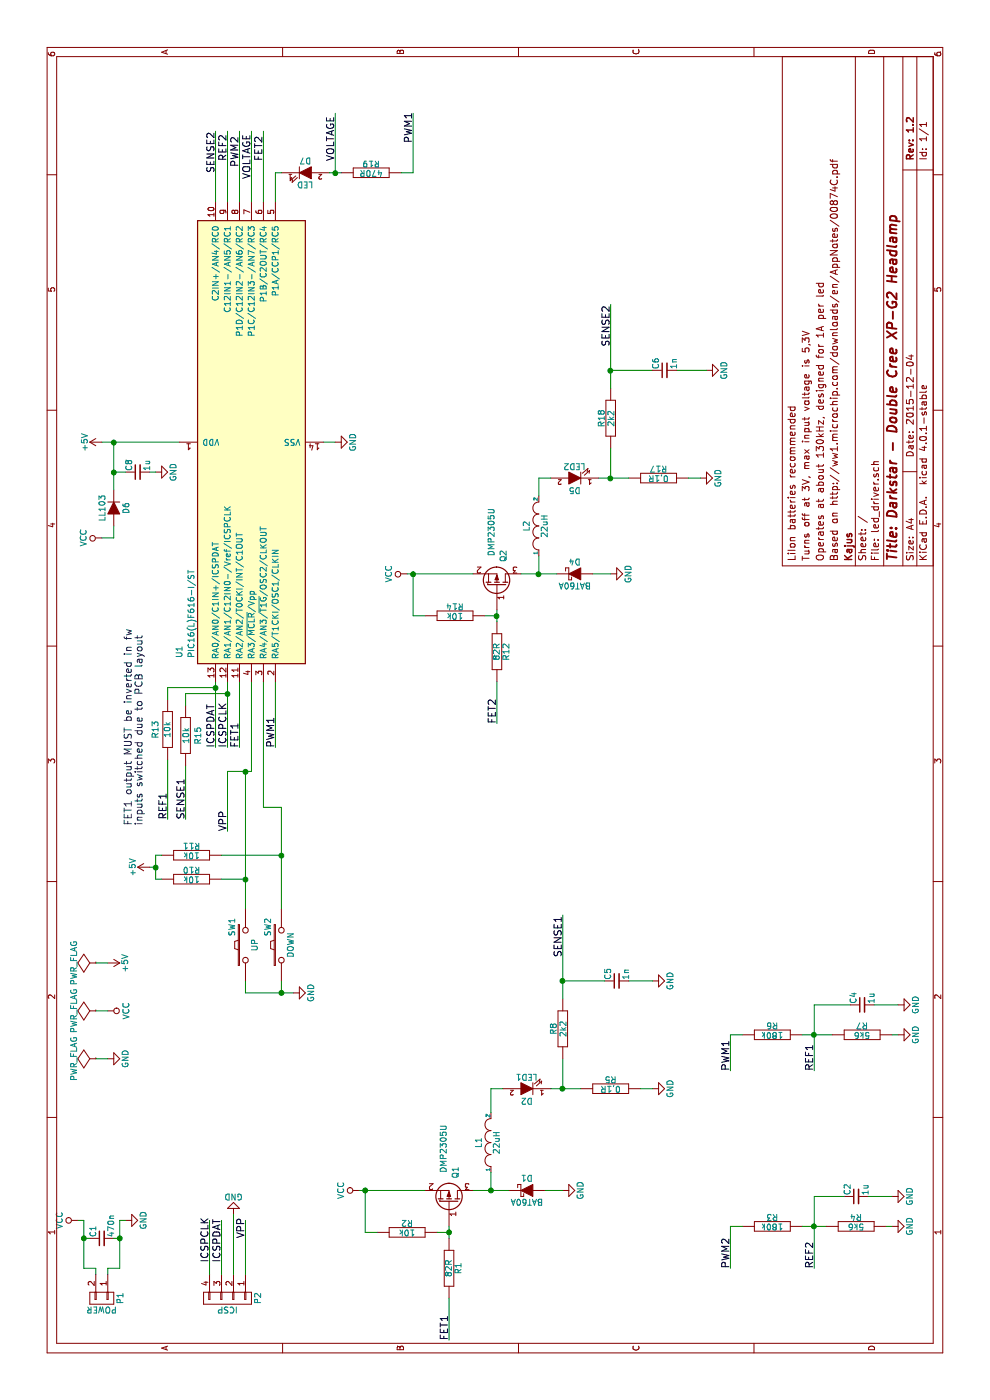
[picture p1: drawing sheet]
EESchema Schematic File Version 2
LIBS:xilinx
LIBS:video
LIBS:valves
LIBS:ttl_ieee
LIBS:transistors
LIBS:transf
LIBS:texas
LIBS:switches
LIBS:supertex
LIBS:stm32
LIBS:stm8
LIBS:siliconi
LIBS:silabs
LIBS:sensors
LIBS:rfcom
LIBS:relays
LIBS:regul
LIBS:references
LIBS:pspice
LIBS:powerint
LIBS:power
LIBS:philips
LIBS:opto
LIBS:onsemi
LIBS:nxp_armmcu
LIBS:nordicsemi
LIBS:msp430
LIBS:motorola
LIBS:motor_drivers
LIBS:microcontrollers
LIBS:microchip_pic32mcu
LIBS:microchip_pic18mcu
LIBS:microchip_pic16mcu
LIBS:microchip_pic12mcu
LIBS:microchip_pic10mcu
LIBS:microchip_dspic33dsc
LIBS:microchip
LIBS:memory
LIBS:maxim
LIBS:logo
LIBS:linear
LIBS:ir
LIBS:interface
LIBS:intel
LIBS:hc11
LIBS:graphic
LIBS:gennum
LIBS:ftdi
LIBS:elec-unifil
LIBS:dsp
LIBS:display
LIBS:digital-audio
LIBS:device
LIBS:dc-dc
LIBS:cypress
LIBS:contrib
LIBS:conn
LIBS:cmos_ieee
LIBS:cmos4000
LIBS:brooktre
LIBS:audio
LIBS:atmel
LIBS:analog_switches
LIBS:analog_devices
LIBS:adc-dac
LIBS:actel
LIBS:ac-dc
LIBS:Zilog
LIBS:Xicor
LIBS:Power_Management
LIBS:Oscillators
LIBS:Lattice
LIBS:ESD_Protection
LIBS:Altera
LIBS:74xx
LIBS:74xgxx
LIBS:led_driver-cache
EELAYER 25 0
EELAYER END
$Descr A4 11693 8268
encoding utf-8
Sheet 1 1
Title "Darkstar - Double Cree XP-G2 Headlamp "
Date "2015-12-04"
Rev "1.2"
Comp "Kajus"
Comment1 "Based on http://ww1.microchip.com/downloads/en/AppNotes/00874C.pdf"
Comment2 "Operates at ~130kHz, designed for ~1A per led"
Comment3 "Turns off at 3V, max input voltage is 5,3V"
Comment4 "LiIon batteries recommended"
$EndDescr
$Comp
L D_Schottky D1
U 1 1
P 1750 4400
F 0 "D1" H 1750 4500 50  0000 C CNN
F 1 "BAT60A" H 1750 4300 50  0000 C CNN
F 2 "Diodes_SMD:SOD-323" H 1750 4400 60  0001 C CNN
F 3 "" H 1750 4400 60  0000 C CNN
	1    1750 4400
	0    1    1    0   
$EndComp
$Comp
L INDUCTOR L1
U 1 1
P 2150 4100
F 0 "L1" H 2150 4200 50  0000 C CNN
F 1 "22uH" H 2150 4050 50  0000 C CNN
F 2 "Choke_SMD:Choke_SMD_Wuerth-WE-PD2-Typ-MS" H 2150 4100 60  0001 C CNN
F 3 "" H 2150 4100 60  0000 C CNN
	1    2150 4100
	1    0    0    -1  
$EndComp
$Comp
L LED D2
U 1 1
P 2600 4400
F 0 "D2" H 2600 4500 50  0000 C CNN
F 1 "LED1" H 2600 4300 50  0000 C CNN
F 2 "LEDs:LED-XP-G_CREE" H 2600 4400 60  0001 C CNN
F 3 "" H 2600 4400 60  0000 C CNN
	1    2600 4400
	0    -1   -1   0   
$EndComp
$Comp
L GND #PWR01
U 1 1
P 1750 4700
F 0 "#PWR01" H 1750 4450 50  0001 C CNN
F 1 "GND" H 1750 4550 50  0000 C CNN
F 2 "" H 1750 4700 60  0000 C CNN
F 3 "" H 1750 4700 60  0000 C CNN
	1    1750 4700
	1    0    0    -1  
$EndComp
Wire Wire Line
	2400 4100 2600 4100
Wire Wire Line
	2600 4100 2600 4200
Wire Wire Line
	1750 4700 1750 4550
Wire Wire Line
	1900 4100 1750 4100
Wire Wire Line
	1750 3950 1750 4250
$Comp
L R R5
U 1 1
P 2600 5100
F 0 "R5" V 2680 5100 50  0000 C CNN
F 1 "0,1R" V 2600 5100 50  0000 C CNN
F 2 "Resistors_SMD:R_1206" H 2600 5100 60  0001 C CNN
F 3 "" H 2600 5100 60  0000 C CNN
	1    2600 5100
	1    0    0    -1  
$EndComp
$Comp
L GND #PWR02
U 1 1
P 2600 5450
F 0 "#PWR02" H 2600 5200 50  0001 C CNN
F 1 "GND" H 2600 5300 50  0000 C CNN
F 2 "" H 2600 5450 60  0000 C CNN
F 3 "" H 2600 5450 60  0000 C CNN
	1    2600 5450
	1    0    0    -1  
$EndComp
Wire Wire Line
	2600 5450 2600 5350
$Comp
L GND #PWR03
U 1 1
P 8000 2800
F 0 "#PWR03" H 8000 2550 50  0001 C CNN
F 1 "GND" H 8000 2650 50  0000 C CNN
F 2 "" H 8000 2800 60  0000 C CNN
F 3 "" H 8000 2800 60  0000 C CNN
	1    8000 2800
	1    0    0    -1  
$EndComp
Wire Wire Line
	8000 2800 8000 2700
$Comp
L VCC #PWR04
U 1 1
P 7200 850
F 0 "#PWR04" H 7200 700 50  0001 C CNN
F 1 "VCC" H 7200 1000 50  0000 C CNN
F 2 "" H 7200 850 60  0000 C CNN
F 3 "" H 7200 850 60  0000 C CNN
	1    7200 850 
	1    0    0    -1  
$EndComp
$Comp
L SW_PUSH SW1
U 1 1
P 3800 2050
F 0 "SW1" H 3950 2160 50  0000 C CNN
F 1 "UP" H 3800 1970 50  0000 C CNN
F 2 "Buttons_Switches_SMD:SW_SPST_FSMSM" H 3800 2050 60  0001 C CNN
F 3 "" H 3800 2050 60  0000 C CNN
	1    3800 2050
	1    0    0    -1  
$EndComp
$Comp
L SW_PUSH SW2
U 1 1
P 3800 2350
F 0 "SW2" H 3950 2460 50  0000 C CNN
F 1 "DOWN" H 3800 2270 50  0000 C CNN
F 2 "Buttons_Switches_SMD:SW_SPST_FSMSM" H 3800 2350 60  0001 C CNN
F 3 "" H 3800 2350 60  0000 C CNN
	1    3800 2350
	1    0    0    -1  
$EndComp
$Comp
L R R10
U 1 1
P 4350 1600
F 0 "R10" V 4430 1600 50  0000 C CNN
F 1 "10k" V 4350 1600 50  0000 C CNN
F 2 "Resistors_SMD:R_0805" H 4350 1600 60  0001 C CNN
F 3 "" H 4350 1600 60  0000 C CNN
	1    4350 1600
	1    0    0    -1  
$EndComp
$Comp
L R R11
U 1 1
P 4550 1600
F 0 "R11" V 4630 1600 50  0000 C CNN
F 1 "10k" V 4550 1600 50  0000 C CNN
F 2 "Resistors_SMD:R_0805" H 4550 1600 60  0001 C CNN
F 3 "" H 4550 1600 60  0000 C CNN
	1    4550 1600
	1    0    0    -1  
$EndComp
Wire Wire Line
	4350 1300 4550 1300
Wire Wire Line
	4550 1300 4550 1350
Wire Wire Line
	4450 1250 4450 1300
Connection ~ 4450 1300
Wire Wire Line
	4350 1850 4350 2050
Wire Wire Line
	3500 2050 3400 2050
Wire Wire Line
	3400 2350 3500 2350
$Comp
L GND #PWR05
U 1 1
P 3400 2450
F 0 "#PWR05" H 3400 2200 50  0001 C CNN
F 1 "GND" H 3400 2300 50  0000 C CNN
F 2 "" H 3400 2450 60  0000 C CNN
F 3 "" H 3400 2450 60  0000 C CNN
	1    3400 2450
	1    0    0    -1  
$EndComp
Wire Wire Line
	10000 2200 10600 2200
Wire Wire Line
	10000 1800 10600 1800
Wire Wire Line
	10000 1900 10600 1900
Text Label 10350 2200 0    60   ~ 0
FET2
Text Label 10250 1800 0    60   ~ 0
SENSE2
Text Label 10350 1900 0    60   ~ 0
REF2
Wire Wire Line
	4850 1400 5350 1400
Text Label 4850 1550 0    60   ~ 0
SENSE1
Wire Wire Line
	4850 1550 5300 1550
Text Label 4850 1400 0    60   ~ 0
REF1
Wire Wire Line
	6000 2000 5450 2000
Text Label 5450 2000 0    60   ~ 0
FET1
$Comp
L Q_PMOS_GSD Q1
U 1 1
P 1650 3750
F 0 "Q1" H 1950 3800 50  0000 R CNN
F 1 "DMP2305U" H 2300 3700 50  0000 R CNN
F 2 "Housings_SOT-23_SOT-143_TSOT-6:SOT-23_Handsoldering" H 1850 3850 29  0001 C CNN
F 3 "" H 1650 3750 60  0000 C CNN
	1    1650 3750
	1    0    0    1   
$EndComp
Connection ~ 1750 4100
$Comp
L VCC #PWR06
U 1 1
P 1750 3000
F 0 "#PWR06" H 1750 2850 50  0001 C CNN
F 1 "VCC" H 1750 3150 50  0000 C CNN
F 2 "" H 1750 3000 60  0000 C CNN
F 3 "" H 1750 3000 60  0000 C CNN
	1    1750 3000
	1    0    0    -1  
$EndComp
Wire Wire Line
	1750 3000 1750 3550
$Comp
L R R1
U 1 1
P 1100 3750
F 0 "R1" V 1180 3750 50  0000 C CNN
F 1 "82R" V 1100 3750 50  0000 C CNN
F 2 "Resistors_SMD:R_0805" H 1100 3750 60  0001 C CNN
F 3 "" H 1100 3750 60  0000 C CNN
	1    1100 3750
	0    1    1    0   
$EndComp
$Comp
L R R2
U 1 1
P 1400 3400
F 0 "R2" V 1480 3400 50  0000 C CNN
F 1 "10k" V 1400 3400 50  0000 C CNN
F 2 "Resistors_SMD:R_0805" H 1400 3400 60  0001 C CNN
F 3 "" H 1400 3400 60  0000 C CNN
	1    1400 3400
	1    0    0    -1  
$EndComp
Wire Wire Line
	1750 3050 1400 3050
Wire Wire Line
	1400 3050 1400 3150
Connection ~ 1750 3050
Wire Wire Line
	1350 3750 1450 3750
Wire Wire Line
	1400 3650 1400 3750
Connection ~ 1400 3750
Wire Wire Line
	850  3750 500  3750
Text Label 500  3750 0    60   ~ 0
FET1
$Comp
L R R8
U 1 1
P 3100 4700
F 0 "R8" V 3180 4700 50  0000 C CNN
F 1 "2k2" V 3100 4700 50  0000 C CNN
F 2 "Resistors_SMD:R_0805" H 3100 4700 60  0001 C CNN
F 3 "" H 3100 4700 60  0000 C CNN
	1    3100 4700
	0    -1   -1   0   
$EndComp
$Comp
L GND #PWR07
U 1 1
P 3500 5450
F 0 "#PWR07" H 3500 5200 50  0001 C CNN
F 1 "GND" H 3500 5300 50  0000 C CNN
F 2 "" H 3500 5450 60  0000 C CNN
F 3 "" H 3500 5450 60  0000 C CNN
	1    3500 5450
	1    0    0    -1  
$EndComp
Wire Wire Line
	3500 5250 3500 5450
$Comp
L D_Schottky D4
U 1 1
P 6900 4800
F 0 "D4" H 6900 4900 50  0000 C CNN
F 1 "BAT60A" H 6900 4700 50  0000 C CNN
F 2 "Diodes_SMD:SOD-323" H 6900 4800 60  0001 C CNN
F 3 "" H 6900 4800 60  0000 C CNN
	1    6900 4800
	0    1    1    0   
$EndComp
$Comp
L INDUCTOR L2
U 1 1
P 7300 4500
F 0 "L2" H 7300 4600 50  0000 C CNN
F 1 "22uH" H 7300 4450 50  0000 C CNN
F 2 "Choke_SMD:Choke_SMD_Wuerth-WE-PD2-Typ-MS" H 7300 4500 60  0001 C CNN
F 3 "" H 7300 4500 60  0000 C CNN
	1    7300 4500
	1    0    0    -1  
$EndComp
$Comp
L LED D5
U 1 1
P 7700 4800
F 0 "D5" H 7700 4900 50  0000 C CNN
F 1 "LED2" H 7700 4700 50  0000 C CNN
F 2 "LEDs:LED-XP-G_CREE" H 7700 4800 60  0001 C CNN
F 3 "" H 7700 4800 60  0000 C CNN
	1    7700 4800
	0    -1   -1   0   
$EndComp
$Comp
L GND #PWR08
U 1 1
P 6900 5100
F 0 "#PWR08" H 6900 4850 50  0001 C CNN
F 1 "GND" H 6900 4950 50  0000 C CNN
F 2 "" H 6900 5100 60  0000 C CNN
F 3 "" H 6900 5100 60  0000 C CNN
	1    6900 5100
	1    0    0    -1  
$EndComp
Wire Wire Line
	7700 4500 7700 4600
Wire Wire Line
	6900 5100 6900 4950
Wire Wire Line
	7050 4500 6900 4500
Wire Wire Line
	6900 4350 6900 4650
$Comp
L R R17
U 1 1
P 7700 5500
F 0 "R17" V 7780 5500 50  0000 C CNN
F 1 "0,1R" V 7700 5500 50  0000 C CNN
F 2 "Resistors_SMD:R_1206" H 7700 5500 60  0001 C CNN
F 3 "" H 7700 5500 60  0000 C CNN
	1    7700 5500
	1    0    0    -1  
$EndComp
$Comp
L GND #PWR09
U 1 1
P 7700 5850
F 0 "#PWR09" H 7700 5600 50  0001 C CNN
F 1 "GND" H 7700 5700 50  0000 C CNN
F 2 "" H 7700 5850 60  0000 C CNN
F 3 "" H 7700 5850 60  0000 C CNN
	1    7700 5850
	1    0    0    -1  
$EndComp
Wire Wire Line
	7700 5850 7700 5750
$Comp
L Q_PMOS_GSD Q2
U 1 1
P 6800 4150
F 0 "Q2" H 7100 4200 50  0000 R CNN
F 1 "DMP2305U" H 7450 4100 50  0000 R CNN
F 2 "Housings_SOT-23_SOT-143_TSOT-6:SOT-23_Handsoldering" H 7000 4250 29  0001 C CNN
F 3 "" H 6800 4150 60  0000 C CNN
	1    6800 4150
	1    0    0    1   
$EndComp
Connection ~ 6900 4500
$Comp
L VCC #PWR010
U 1 1
P 6900 3400
F 0 "#PWR010" H 6900 3250 50  0001 C CNN
F 1 "VCC" H 6900 3550 50  0000 C CNN
F 2 "" H 6900 3400 60  0000 C CNN
F 3 "" H 6900 3400 60  0000 C CNN
	1    6900 3400
	1    0    0    -1  
$EndComp
Wire Wire Line
	6900 3400 6900 3950
$Comp
L R R12
U 1 1
P 6250 4150
F 0 "R12" V 6330 4150 50  0000 C CNN
F 1 "82R" V 6250 4150 50  0000 C CNN
F 2 "Resistors_SMD:R_0805" H 6250 4150 60  0001 C CNN
F 3 "" H 6250 4150 60  0000 C CNN
	1    6250 4150
	0    1    1    0   
$EndComp
$Comp
L R R14
U 1 1
P 6550 3800
F 0 "R14" V 6630 3800 50  0000 C CNN
F 1 "10k" V 6550 3800 50  0000 C CNN
F 2 "Resistors_SMD:R_0805" H 6550 3800 60  0001 C CNN
F 3 "" H 6550 3800 60  0000 C CNN
	1    6550 3800
	1    0    0    -1  
$EndComp
Wire Wire Line
	6900 3450 6550 3450
Wire Wire Line
	6550 3450 6550 3550
Connection ~ 6900 3450
Wire Wire Line
	6500 4150 6600 4150
Wire Wire Line
	6550 4050 6550 4150
Connection ~ 6550 4150
Wire Wire Line
	6000 4150 5650 4150
Text Label 5650 4150 0    60   ~ 0
FET2
$Comp
L R R18
U 1 1
P 8200 5100
F 0 "R18" V 8280 5100 50  0000 C CNN
F 1 "2k2" V 8200 5100 50  0000 C CNN
F 2 "Resistors_SMD:R_0805" H 8200 5100 60  0001 C CNN
F 3 "" H 8200 5100 60  0000 C CNN
	1    8200 5100
	0    -1   -1   0   
$EndComp
$Comp
L GND #PWR011
U 1 1
P 8600 5900
F 0 "#PWR011" H 8600 5650 50  0001 C CNN
F 1 "GND" H 8600 5750 50  0000 C CNN
F 2 "" H 8600 5900 60  0000 C CNN
F 3 "" H 8600 5900 60  0000 C CNN
	1    8600 5900
	1    0    0    -1  
$EndComp
Wire Wire Line
	8600 5100 8600 5450
Wire Wire Line
	8600 5650 8600 5900
Text Label 8800 5100 0    60   ~ 0
SENSE2
Text Label 3700 4700 0    60   ~ 0
SENSE1
Wire Wire Line
	10000 2100 10600 2100
Text Label 10200 2100 0    60   ~ 0
VOLTAGE
Wire Wire Line
	10000 2000 10600 2000
Text Label 10300 2000 0    60   ~ 0
PWM2
Wire Wire Line
	5450 2300 6000 2300
Text Label 5450 2300 0    60   ~ 0
PWM1
$Comp
L LED D7
U 1 1
P 10250 2550
F 0 "D7" H 10250 2650 50  0000 C CNN
F 1 "LED" H 10250 2450 50  0000 C CNN
F 2 "LEDs:LED-0805" H 10250 2550 60  0001 C CNN
F 3 "" H 10250 2550 60  0000 C CNN
	1    10250 2550
	0    1    1    0   
$EndComp
$Comp
L R R19
U 1 1
P 10250 3100
F 0 "R19" V 10330 3100 50  0000 C CNN
F 1 "470R" V 10250 3100 50  0000 C CNN
F 2 "Resistors_SMD:R_0805" H 10250 3100 60  0001 C CNN
F 3 "" H 10250 3100 60  0000 C CNN
	1    10250 3100
	1    0    0    -1  
$EndComp
$Comp
L C_Small C4
U 1 1
P 3300 7200
F 0 "C4" H 3310 7270 50  0000 L CNN
F 1 "1u" H 3310 7120 50  0000 L CNN
F 2 "Capacitors_SMD:C_0805" H 3300 7200 60  0001 C CNN
F 3 "" H 3300 7200 60  0000 C CNN
	1    3300 7200
	1    0    0    -1  
$EndComp
$Comp
L R R6
U 1 1
P 3050 6450
F 0 "R6" V 3130 6450 50  0000 C CNN
F 1 "180k" V 3050 6450 50  0000 C CNN
F 2 "Resistors_SMD:R_0805" H 3050 6450 60  0001 C CNN
F 3 "" H 3050 6450 60  0000 C CNN
	1    3050 6450
	1    0    0    -1  
$EndComp
Wire Wire Line
	3050 6700 3050 6950
$Comp
L GND #PWR012
U 1 1
P 3300 7500
F 0 "#PWR012" H 3300 7250 50  0001 C CNN
F 1 "GND" H 3300 7350 50  0000 C CNN
F 2 "" H 3300 7500 60  0000 C CNN
F 3 "" H 3300 7500 60  0000 C CNN
	1    3300 7500
	1    0    0    -1  
$EndComp
Wire Wire Line
	3300 7500 3300 7300
Wire Wire Line
	10000 2300 10250 2300
Text Label 2750 6100 0    60   ~ 0
PWM1
Wire Wire Line
	3050 6200 3050 6100
$Comp
L R R15
U 1 1
P 5550 1550
F 0 "R15" V 5450 1550 50  0000 C CNN
F 1 "10k" V 5550 1550 50  0000 C CNN
F 2 "Resistors_SMD:R_1206" H 5550 1550 60  0001 C CNN
F 3 "" H 5550 1550 60  0000 C CNN
	1    5550 1550
	0    -1   -1   0   
$EndComp
Wire Wire Line
	5450 1800 6000 1800
Wire Wire Line
	5950 1400 5950 1800
Wire Wire Line
	5450 1900 6000 1900
Wire Wire Line
	5900 1550 5900 1900
Connection ~ 5950 1800
Connection ~ 5900 1900
Text Label 5450 1800 0    60   ~ 0
ICSPDAT
Text Label 5450 1900 0    60   ~ 0
ICSPCLK
$Comp
L R R13
U 1 1
P 5600 1400
F 0 "R13" V 5500 1400 50  0000 C CNN
F 1 "10k" V 5600 1400 50  0000 C CNN
F 2 "Resistors_SMD:R_1206" H 5600 1400 60  0001 C CNN
F 3 "" H 5600 1400 60  0000 C CNN
	1    5600 1400
	0    1    1    0   
$EndComp
Wire Wire Line
	4550 1850 4550 2350
Wire Wire Line
	5250 2100 6000 2100
Wire Wire Line
	5250 1900 5250 2100
Wire Wire Line
	4100 2050 5250 2050
Wire Wire Line
	5250 1900 4750 1900
Connection ~ 5250 2050
Text Label 4750 1900 0    60   ~ 0
VPP
$Comp
L R R3
U 1 1
P 1450 6450
F 0 "R3" V 1530 6450 50  0000 C CNN
F 1 "180k" V 1450 6450 50  0000 C CNN
F 2 "Resistors_SMD:R_0805" H 1450 6450 60  0001 C CNN
F 3 "" H 1450 6450 60  0000 C CNN
	1    1450 6450
	1    0    0    -1  
$EndComp
$Comp
L C_Small C2
U 1 1
P 1700 7150
F 0 "C2" H 1710 7220 50  0000 L CNN
F 1 "1u" H 1710 7070 50  0000 L CNN
F 2 "Capacitors_SMD:C_0805" H 1700 7150 60  0001 C CNN
F 3 "" H 1700 7150 60  0000 C CNN
	1    1700 7150
	1    0    0    -1  
$EndComp
$Comp
L GND #PWR013
U 1 1
P 1700 7450
F 0 "#PWR013" H 1700 7200 50  0001 C CNN
F 1 "GND" H 1700 7300 50  0000 C CNN
F 2 "" H 1700 7450 60  0000 C CNN
F 3 "" H 1700 7450 60  0000 C CNN
	1    1700 7450
	1    0    0    -1  
$EndComp
Wire Wire Line
	1700 7450 1700 7250
Wire Wire Line
	1450 6700 1450 6900
Wire Wire Line
	1450 6200 1450 6100
Wire Wire Line
	1450 6100 1100 6100
Wire Wire Line
	1100 6800 1700 6800
Connection ~ 1450 6800
Text Label 1100 6800 0    60   ~ 0
REF2
Text Label 1100 6100 0    60   ~ 0
PWM2
Text Label 2750 6800 0    60   ~ 0
REF1
$Comp
L CONN_01X02 P1
U 1 1
P 850 850
F 0 "P1" H 850 1000 50  0000 C CNN
F 1 "POWER" V 950 850 50  0000 C CNN
F 2 "Connect:GS2" H 850 850 60  0001 C CNN
F 3 "" H 850 850 60  0000 C CNN
	1    850  850 
	-1   0    0    1   
$EndComp
$Comp
L GND #PWR014
U 1 1
P 1500 1050
F 0 "#PWR014" H 1500 800 50  0001 C CNN
F 1 "GND" H 1500 900 50  0000 C CNN
F 2 "" H 1500 1050 60  0000 C CNN
F 3 "" H 1500 1050 60  0000 C CNN
	1    1500 1050
	1    0    0    -1  
$EndComp
Wire Wire Line
	1100 1000 1100 900 
Wire Wire Line
	1100 900  1050 900 
$Comp
L VCC #PWR015
U 1 1
P 1500 650
F 0 "#PWR015" H 1500 500 50  0001 C CNN
F 1 "VCC" H 1500 800 50  0000 C CNN
F 2 "" H 1500 650 60  0000 C CNN
F 3 "" H 1500 650 60  0000 C CNN
	1    1500 650 
	1    0    0    -1  
$EndComp
Wire Wire Line
	1100 700  1100 800 
Wire Wire Line
	1100 800  1050 800 
$Comp
L C_Small C1
U 1 1
P 1350 850
F 0 "C1" H 1360 920 50  0000 L CNN
F 1 "470n" H 1360 770 50  0000 L CNN
F 2 "Capacitors_SMD:C_0805" H 1350 850 60  0001 C CNN
F 3 "" H 1350 850 60  0000 C CNN
	1    1350 850 
	1    0    0    -1  
$EndComp
Wire Wire Line
	1100 700  1500 700 
Wire Wire Line
	1350 700  1350 750 
Wire Wire Line
	1100 1000 1500 1000
Wire Wire Line
	1350 1000 1350 950 
Connection ~ 1350 700 
Connection ~ 1350 1000
$Comp
L D D6
U 1 1
P 7450 950
F 0 "D6" H 7450 1050 50  0000 C CNN
F 1 "LL103" H 7450 850 50  0000 C CNN
F 2 "Diodes_SMD:Diode-MiniMELF_Standard" H 7450 950 60  0001 C CNN
F 3 "" H 7450 950 60  0000 C CNN
	1    7450 950 
	-1   0    0    1   
$EndComp
Wire Wire Line
	3400 2050 3400 2450
Connection ~ 3400 2350
$Comp
L GND #PWR016
U 1 1
P 7750 1300
F 0 "#PWR016" H 7750 1050 50  0001 C CNN
F 1 "GND" H 7750 1150 50  0000 C CNN
F 2 "" H 7750 1300 60  0000 C CNN
F 3 "" H 7750 1300 60  0000 C CNN
	1    7750 1300
	1    0    0    -1  
$EndComp
Wire Wire Line
	7600 950  8000 950 
Wire Wire Line
	7200 850  7200 950 
Wire Wire Line
	7200 950  7300 950 
Wire Wire Line
	8000 850  8000 1500
$Comp
L C_Small C8
U 1 1
P 7750 1150
F 0 "C8" H 7760 1220 50  0000 L CNN
F 1 "1u" H 7760 1070 50  0000 L CNN
F 2 "Capacitors_SMD:C_0805" H 7750 1150 60  0001 C CNN
F 3 "" H 7750 1150 60  0000 C CNN
	1    7750 1150
	1    0    0    -1  
$EndComp
Wire Wire Line
	7750 1050 7750 950 
Connection ~ 7750 950 
Wire Wire Line
	7750 1250 7750 1300
$Comp
L +5V #PWR017
U 1 1
P 8000 850
F 0 "#PWR017" H 8000 700 50  0001 C CNN
F 1 "+5V" H 8000 990 50  0000 C CNN
F 2 "" H 8000 850 60  0000 C CNN
F 3 "" H 8000 850 60  0000 C CNN
	1    8000 850 
	1    0    0    -1  
$EndComp
Connection ~ 8000 950 
$Comp
L PWR_FLAG #FLG018
U 1 1
P 2850 800
F 0 "#FLG018" H 2850 895 50  0001 C CNN
F 1 "PWR_FLAG" H 2850 980 50  0000 C CNN
F 2 "" H 2850 800 60  0000 C CNN
F 3 "" H 2850 800 60  0000 C CNN
	1    2850 800 
	1    0    0    -1  
$EndComp
$Comp
L GND #PWR019
U 1 1
P 2850 900
F 0 "#PWR019" H 2850 650 50  0001 C CNN
F 1 "GND" H 2850 750 50  0000 C CNN
F 2 "" H 2850 900 60  0000 C CNN
F 3 "" H 2850 900 60  0000 C CNN
	1    2850 900 
	1    0    0    -1  
$EndComp
Wire Wire Line
	2850 800  2850 900 
$Comp
L VCC #PWR020
U 1 1
P 3250 900
F 0 "#PWR020" H 3250 750 50  0001 C CNN
F 1 "VCC" H 3250 1050 50  0000 C CNN
F 2 "" H 3250 900 60  0000 C CNN
F 3 "" H 3250 900 60  0000 C CNN
	1    3250 900 
	-1   0    0    1   
$EndComp
$Comp
L +5V #PWR021
U 1 1
P 3650 900
F 0 "#PWR021" H 3650 750 50  0001 C CNN
F 1 "+5V" H 3650 1040 50  0000 C CNN
F 2 "" H 3650 900 60  0000 C CNN
F 3 "" H 3650 900 60  0000 C CNN
	1    3650 900 
	-1   0    0    1   
$EndComp
$Comp
L PWR_FLAG #FLG022
U 1 1
P 3250 800
F 0 "#FLG022" H 3250 895 50  0001 C CNN
F 1 "PWR_FLAG" H 3250 980 50  0000 C CNN
F 2 "" H 3250 800 60  0000 C CNN
F 3 "" H 3250 800 60  0000 C CNN
	1    3250 800 
	1    0    0    -1  
$EndComp
$Comp
L PWR_FLAG #FLG023
U 1 1
P 3650 800
F 0 "#FLG023" H 3650 895 50  0001 C CNN
F 1 "PWR_FLAG" H 3650 980 50  0000 C CNN
F 2 "" H 3650 800 60  0000 C CNN
F 3 "" H 3650 800 60  0000 C CNN
	1    3650 800 
	1    0    0    -1  
$EndComp
Wire Wire Line
	3250 900  3250 800 
Wire Wire Line
	3650 900  3650 800 
$Comp
L C_Small C5
U 1 1
P 3500 5150
F 0 "C5" H 3510 5220 50  0000 L CNN
F 1 "1n" H 3510 5070 50  0000 L CNN
F 2 "Capacitors_SMD:C_0805" H 3500 5150 60  0001 C CNN
F 3 "" H 3500 5150 60  0000 C CNN
	1    3500 5150
	1    0    0    -1  
$EndComp
$Comp
L C_Small C6
U 1 1
P 8600 5550
F 0 "C6" H 8610 5620 50  0000 L CNN
F 1 "1n" H 8610 5470 50  0000 L CNN
F 2 "Capacitors_SMD:C_0805" H 8600 5550 60  0001 C CNN
F 3 "" H 8600 5550 60  0000 C CNN
	1    8600 5550
	1    0    0    -1  
$EndComp
Wire Wire Line
	7700 4500 7550 4500
Wire Wire Line
	2600 4600 2600 4850
Wire Wire Line
	2850 4700 2600 4700
Connection ~ 2600 4700
Wire Wire Line
	7700 5000 7700 5250
Wire Wire Line
	7950 5100 7700 5100
Connection ~ 7700 5100
Wire Wire Line
	3350 4700 4050 4700
Wire Wire Line
	3500 5050 3500 4700
Connection ~ 3500 4700
Wire Wire Line
	8450 5100 9150 5100
Connection ~ 8600 5100
$Comp
L R R7
U 1 1
P 3050 7200
F 0 "R7" V 3130 7200 50  0000 C CNN
F 1 "5k6" V 3050 7200 50  0000 C CNN
F 2 "Resistors_SMD:R_0805" H 3050 7200 60  0001 C CNN
F 3 "" H 3050 7200 60  0000 C CNN
	1    3050 7200
	1    0    0    -1  
$EndComp
$Comp
L GND #PWR024
U 1 1
P 3050 7500
F 0 "#PWR024" H 3050 7250 50  0001 C CNN
F 1 "GND" H 3050 7350 50  0000 C CNN
F 2 "" H 3050 7500 60  0000 C CNN
F 3 "" H 3050 7500 60  0000 C CNN
	1    3050 7500
	1    0    0    -1  
$EndComp
Wire Wire Line
	3050 7500 3050 7450
Wire Wire Line
	3300 6800 3300 7100
$Comp
L R R4
U 1 1
P 1450 7150
F 0 "R4" V 1530 7150 50  0000 C CNN
F 1 "5k6" V 1450 7150 50  0000 C CNN
F 2 "Resistors_SMD:R_0805" H 1450 7150 60  0001 C CNN
F 3 "" H 1450 7150 60  0000 C CNN
	1    1450 7150
	1    0    0    -1  
$EndComp
$Comp
L GND #PWR025
U 1 1
P 1450 7450
F 0 "#PWR025" H 1450 7200 50  0001 C CNN
F 1 "GND" H 1450 7300 50  0000 C CNN
F 2 "" H 1450 7450 60  0000 C CNN
F 3 "" H 1450 7450 60  0000 C CNN
	1    1450 7450
	1    0    0    -1  
$EndComp
Wire Wire Line
	1450 7450 1450 7400
Wire Wire Line
	1700 6800 1700 7050
Wire Wire Line
	2750 6800 3300 6800
Connection ~ 3050 6800
Wire Wire Line
	4350 1350 4350 1300
$Comp
L +5V #PWR026
U 1 1
P 4450 1250
F 0 "#PWR026" H 4450 1100 50  0001 C CNN
F 1 "+5V" H 4450 1390 50  0000 C CNN
F 2 "" H 4450 1250 60  0000 C CNN
F 3 "" H 4450 1250 60  0000 C CNN
	1    4450 1250
	1    0    0    -1  
$EndComp
Wire Wire Line
	10250 2750 10250 2850
Wire Wire Line
	10250 2300 10250 2350
Wire Wire Line
	10250 2800 10750 2800
Connection ~ 10250 2800
Text Label 10350 2800 0    60   ~ 0
VOLTAGE
Wire Wire Line
	3050 6100 2750 6100
Text Notes 4800 1200 0    60   ~ 0
FET1 output MUST be inverted in fw\ninputs switched due to PCB layout\n
Wire Wire Line
	4950 2200 6000 2200
Wire Wire Line
	10250 3350 10250 3450
Wire Wire Line
	10250 3450 10750 3450
Text Label 10500 3450 0    60   ~ 0
PWM1
Connection ~ 4350 2050
Wire Wire Line
	4100 2350 4950 2350
Wire Wire Line
	4950 2350 4950 2200
Connection ~ 4550 2350
Wire Wire Line
	1500 700  1500 650 
Wire Wire Line
	1500 1000 1500 1050
Wire Wire Line
	5800 1550 5900 1550
Wire Wire Line
	5850 1400 5950 1400
$Comp
L CONN_01X04 P2
U 1 1
P 850 1900
F 0 "P2" H 850 2150 50  0000 C CNN
F 1 "ICSP" V 950 1900 50  0000 C CNN
F 2 "Housings_SOT-23_SOT-143_TSOT-6:SOT-143" H 850 1900 60  0001 C CNN
F 3 "" H 850 1900 60  0000 C CNN
	1    850  1900
	-1   0    0    1   
$EndComp
$Comp
L GND #PWR027
U 1 1
P 1550 1950
F 0 "#PWR027" H 1550 1700 50  0001 C CNN
F 1 "GND" H 1550 1800 50  0000 C CNN
F 2 "" H 1550 1950 60  0000 C CNN
F 3 "" H 1550 1950 60  0000 C CNN
	1    1550 1950
	0    -1   -1   0   
$EndComp
Wire Wire Line
	1050 2050 1500 2050
Text Label 1350 2050 0    60   ~ 0
VPP
Wire Wire Line
	1050 1850 1500 1850
Text Label 1150 1850 0    60   ~ 0
ICSPDAT
Wire Wire Line
	1050 1750 1500 1750
Text Label 1150 1750 0    60   ~ 0
ICSPCLK
Wire Wire Line
	1550 1950 1050 1950
$Comp
L PIC16(L)F616-I/P U1
U 1 1
P 8000 2100
F 0 "U1" H 6200 2700 50  0000 L CNN
F 1 "PIC16(L)F616-I/ST" H 6200 2600 50  0000 L CNN
F 2 "Housings_SSOP:TSSOP-14_4.4x5mm_Pitch0.65mm" H 8000 2100 50  0001 C CNN
F 3 "" H 8000 2100 50  0000 C CNN
	1    8000 2100
	1    0    0    -1  
$EndComp
$EndSCHEMATC
